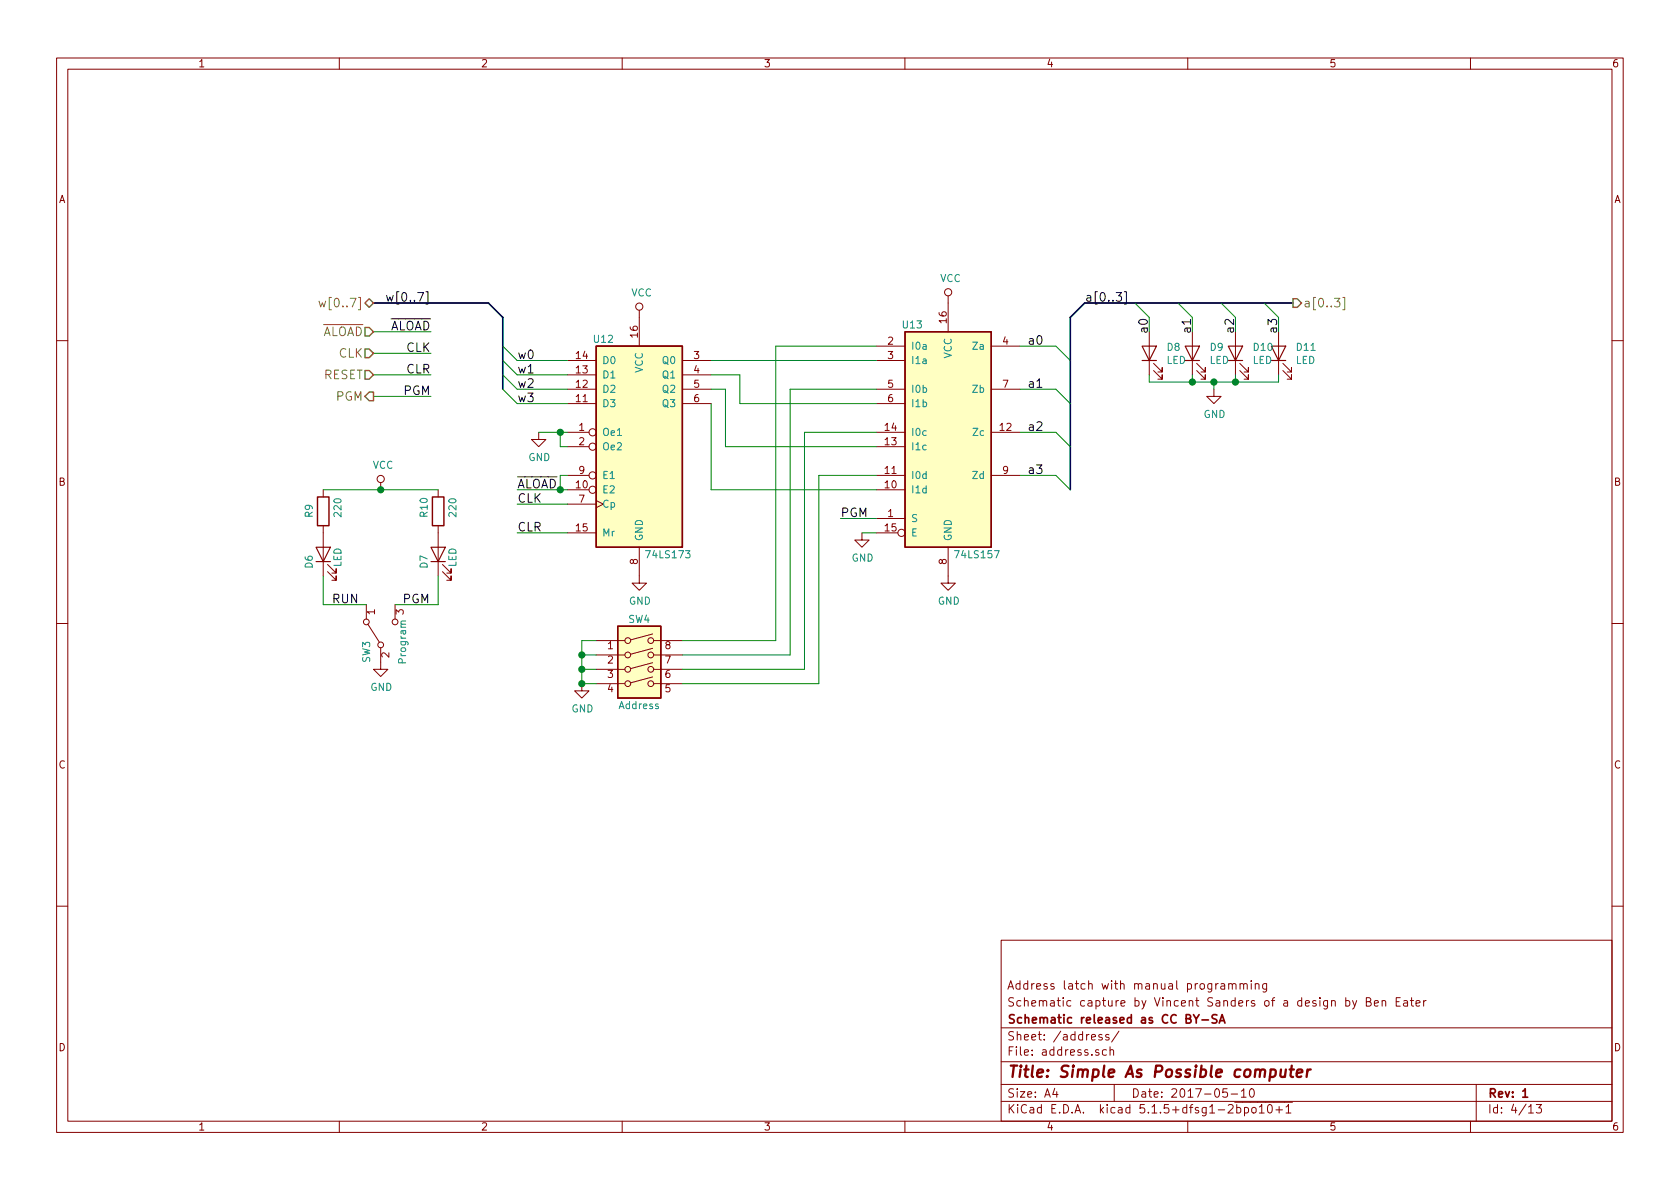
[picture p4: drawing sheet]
EESchema Schematic File Version 4
EELAYER 30 0
EELAYER END
$Descr A4 11693 8268
encoding utf-8
Sheet 4 13
Title "Simple As Possible computer"
Date "2017-05-10"
Rev "1"
Comp "Schematic released as CC BY-SA"
Comment1 "Schematic capture by Vincent Sanders of a design by Ben Eater"
Comment2 "Address latch with manual programming"
Comment3 ""
Comment4 ""
$EndDescr
Text HLabel 2600 2100 0    60   3State ~ 0
w[0..7]
Text Label 7150 2400 0    60   ~ 0
a0
Text Label 7150 2700 0    60   ~ 0
a1
Text Label 7150 3000 0    60   ~ 0
a2
Text Label 7150 3300 0    60   ~ 0
a3
Text Label 3600 3500 0    60   ~ 0
CLK
Text HLabel 2600 2450 0    60   Input ~ 0
CLK
Text Label 3000 2450 2    60   ~ 0
CLK
Text Label 3600 3400 0    60   ~ 0
~ALOAD
Text HLabel 2600 2300 0    60   Input ~ 0
~ALOAD
Text Label 3000 2300 2    60   ~ 0
~ALOAD
Text Label 3600 2500 0    60   ~ 0
w0
Text Label 3600 2600 0    60   ~ 0
w1
Text Label 3600 2700 0    60   ~ 0
w2
Text Label 3600 2800 0    60   ~ 0
w3
Text Label 3600 3700 0    60   ~ 0
CLR
Text Label 3000 2600 2    60   ~ 0
CLR
Entry Wire Line
	7350 2400 7450 2500
Entry Wire Line
	7350 2700 7450 2800
Entry Wire Line
	7350 3000 7450 3100
Entry Wire Line
	7350 3300 7450 3400
Text Label 7550 2100 0    60   ~ 0
a[0..3]
Text Label 3000 2100 2    60   ~ 0
w[0..7]
Text Label 8000 2200 3    60   ~ 0
a0
Text Label 8300 2200 3    60   ~ 0
a1
Text Label 8600 2200 3    60   ~ 0
a2
Text Label 8900 2200 3    60   ~ 0
a3
Entry Wire Line
	3500 2400 3600 2500
Entry Wire Line
	3500 2500 3600 2600
Entry Wire Line
	3500 2600 3600 2700
Entry Wire Line
	3500 2700 3600 2800
Text Label 5850 3600 0    60   ~ 0
PGM
Text HLabel 2600 2600 0    60   Input ~ 0
RESET
Entry Bus Bus
	3400 2100 3500 2200
Wire Wire Line
	7100 2400 7350 2400
Wire Wire Line
	7350 2700 7100 2700
Wire Wire Line
	7350 3000 7100 3000
Wire Wire Line
	7350 3300 7100 3300
Wire Wire Line
	4050 4750 4150 4750
Wire Wire Line
	4050 4650 4150 4650
Wire Wire Line
	4050 4450 4050 4550
Wire Wire Line
	4150 4550 4050 4550
Connection ~ 4050 4650
Wire Wire Line
	4150 4450 4050 4450
Connection ~ 4050 4550
Wire Wire Line
	6100 3700 6000 3700
Wire Wire Line
	3900 3400 3900 3300
Wire Wire Line
	3600 3400 3900 3400
Wire Wire Line
	3750 3000 3900 3000
Wire Wire Line
	3600 2500 3950 2500
Wire Wire Line
	3600 2600 3950 2600
Wire Wire Line
	3600 2700 3950 2700
Wire Wire Line
	3600 2800 3950 2800
Wire Wire Line
	8000 2600 8000 2650
Wire Wire Line
	8000 2650 8300 2650
Wire Wire Line
	8900 2650 8900 2600
Wire Wire Line
	8450 2700 8450 2650
Connection ~ 8450 2650
Wire Wire Line
	8300 2600 8300 2650
Connection ~ 8300 2650
Wire Wire Line
	8600 2600 8600 2650
Connection ~ 8600 2650
Wire Wire Line
	8000 2300 8000 2200
Wire Wire Line
	8300 2200 8300 2300
Wire Wire Line
	8600 2200 8600 2300
Wire Wire Line
	8900 2200 8900 2300
Wire Wire Line
	6100 3600 5850 3600
Wire Wire Line
	3600 3500 3950 3500
Wire Wire Line
	3600 3700 3950 3700
Wire Bus Line
	2600 2100 3400 2100
Wire Wire Line
	3950 3100 3900 3100
Wire Wire Line
	3900 3100 3900 3000
Connection ~ 3900 3000
Connection ~ 3900 3400
Wire Wire Line
	3900 3300 3950 3300
Wire Wire Line
	5050 2700 4950 2700
Wire Wire Line
	5150 2600 4950 2600
Wire Wire Line
	4050 4650 4050 4750
Wire Wire Line
	4050 4550 4050 4650
Wire Wire Line
	8450 2650 8600 2650
Wire Wire Line
	8300 2650 8450 2650
Wire Wire Line
	8600 2650 8900 2650
Wire Wire Line
	3900 3000 3950 3000
Wire Wire Line
	3900 3400 3950 3400
$Comp
L 74xx:74LS173 U12
U 1 1
P 4450 3100
F 0 "U12" H 4200 3850 50  0000 C CNN
F 1 "74LS173" H 4650 2350 50  0000 C CNN
F 2 "" H 4450 3100 50  0001 C CNN
F 3 "http://www.ti.com/lit/gpn/sn74LS173" H 4450 3100 50  0001 C CNN
	1    4450 3100
	1    0    0    -1  
$EndComp
$Comp
L power:GND #PWR038
U 1 1
P 4450 4000
F 0 "#PWR038" H 4450 3750 50  0001 C CNN
F 1 "GND" H 4455 3827 50  0000 C CNN
F 2 "" H 4450 4000 50  0001 C CNN
F 3 "" H 4450 4000 50  0001 C CNN
	1    4450 4000
	1    0    0    -1  
$EndComp
$Comp
L power:GND #PWR035
U 1 1
P 3750 3000
F 0 "#PWR035" H 3750 2750 50  0001 C CNN
F 1 "GND" H 3755 2827 50  0000 C CNN
F 2 "" H 3750 3000 50  0001 C CNN
F 3 "" H 3750 3000 50  0001 C CNN
	1    3750 3000
	1    0    0    -1  
$EndComp
$Comp
L 74xx:74LS157 U13
U 1 1
P 6600 3000
F 0 "U13" H 6350 3750 50  0000 C CNN
F 1 "74LS157" H 6800 2150 50  0000 C CNN
F 2 "" H 6600 3000 50  0001 C CNN
F 3 "http://www.ti.com/lit/gpn/sn74LS157" H 6600 3000 50  0001 C CNN
	1    6600 3000
	1    0    0    -1  
$EndComp
$Comp
L power:GND #PWR039
U 1 1
P 6000 3700
F 0 "#PWR039" H 6000 3450 50  0001 C CNN
F 1 "GND" H 6005 3527 50  0000 C CNN
F 2 "" H 6000 3700 50  0001 C CNN
F 3 "" H 6000 3700 50  0001 C CNN
	1    6000 3700
	1    0    0    -1  
$EndComp
$Comp
L power:GND #PWR041
U 1 1
P 6600 4000
F 0 "#PWR041" H 6600 3750 50  0001 C CNN
F 1 "GND" H 6605 3827 50  0000 C CNN
F 2 "" H 6600 4000 50  0001 C CNN
F 3 "" H 6600 4000 50  0001 C CNN
	1    6600 4000
	1    0    0    -1  
$EndComp
$Comp
L power:VCC #PWR037
U 1 1
P 4450 2200
F 0 "#PWR037" H 4450 2050 50  0001 C CNN
F 1 "VCC" H 4467 2373 50  0000 C CNN
F 2 "" H 4450 2200 50  0001 C CNN
F 3 "" H 4450 2200 50  0001 C CNN
	1    4450 2200
	1    0    0    -1  
$EndComp
$Comp
L power:VCC #PWR040
U 1 1
P 6600 2100
F 0 "#PWR040" H 6600 1950 50  0001 C CNN
F 1 "VCC" H 6617 2273 50  0000 C CNN
F 2 "" H 6600 2100 50  0001 C CNN
F 3 "" H 6600 2100 50  0001 C CNN
	1    6600 2100
	1    0    0    -1  
$EndComp
Wire Wire Line
	6100 3400 4950 3400
Wire Wire Line
	4950 2800 4950 3400
Wire Wire Line
	6100 3300 5700 3300
Wire Wire Line
	6100 3100 5050 3100
Wire Wire Line
	5050 2700 5050 3100
Wire Wire Line
	6100 2800 5150 2800
Wire Wire Line
	5150 2600 5150 2800
Wire Wire Line
	5600 3000 6100 3000
Wire Wire Line
	6100 2700 5500 2700
Wire Wire Line
	6100 2400 5400 2400
$Comp
L power:GND #PWR036
U 1 1
P 4050 4750
F 0 "#PWR036" H 4050 4500 50  0001 C CNN
F 1 "GND" H 4055 4577 50  0000 C CNN
F 2 "" H 4050 4750 50  0001 C CNN
F 3 "" H 4050 4750 50  0001 C CNN
	1    4050 4750
	1    0    0    -1  
$EndComp
Connection ~ 4050 4750
$Comp
L power:GND #PWR042
U 1 1
P 8450 2700
F 0 "#PWR042" H 8450 2450 50  0001 C CNN
F 1 "GND" H 8455 2527 50  0000 C CNN
F 2 "" H 8450 2700 50  0001 C CNN
F 3 "" H 8450 2700 50  0001 C CNN
	1    8450 2700
	1    0    0    -1  
$EndComp
$Comp
L Device:LED D8
U 1 1
P 8000 2450
F 0 "D8" V 8039 2333 50  0000 R CNN
F 1 "LED" V 7948 2333 50  0000 R CNN
F 2 "" H 8000 2450 50  0001 C CNN
F 3 "~" H 8000 2450 50  0001 C CNN
	1    8000 2450
	0    -1   -1   0   
$EndComp
$Comp
L Device:LED D9
U 1 1
P 8300 2450
F 0 "D9" V 8339 2333 50  0000 R CNN
F 1 "LED" V 8248 2333 50  0000 R CNN
F 2 "" H 8300 2450 50  0001 C CNN
F 3 "~" H 8300 2450 50  0001 C CNN
	1    8300 2450
	0    -1   -1   0   
$EndComp
$Comp
L Device:LED D10
U 1 1
P 8600 2450
F 0 "D10" V 8639 2333 50  0000 R CNN
F 1 "LED" V 8548 2333 50  0000 R CNN
F 2 "" H 8600 2450 50  0001 C CNN
F 3 "~" H 8600 2450 50  0001 C CNN
	1    8600 2450
	0    -1   -1   0   
$EndComp
$Comp
L Device:LED D11
U 1 1
P 8900 2450
F 0 "D11" V 8939 2333 50  0000 R CNN
F 1 "LED" V 8848 2333 50  0000 R CNN
F 2 "" H 8900 2450 50  0001 C CNN
F 3 "~" H 8900 2450 50  0001 C CNN
	1    8900 2450
	0    -1   -1   0   
$EndComp
$Comp
L Switch:SW_SPDT SW3
U 1 1
P 2650 4400
F 0 "SW3" H 2600 4500 50  0000 R CNN
F 1 "Program" H 2750 4250 50  0000 R CNN
F 2 "" H 2650 4400 50  0001 C CNN
F 3 "" H 2650 4400 50  0001 C CNN
	1    2650 4400
	0    -1   -1   0   
$EndComp
$Comp
L power:GND #PWR034
U 1 1
P 2650 4600
F 0 "#PWR034" H 2650 4350 50  0001 C CNN
F 1 "GND" H 2655 4427 50  0000 C CNN
F 2 "" H 2650 4600 50  0001 C CNN
F 3 "" H 2650 4600 50  0001 C CNN
	1    2650 4600
	1    0    0    -1  
$EndComp
$Comp
L Device:LED D6
U 1 1
P 2250 3850
F 0 "D6" H 2250 3950 50  0000 R CNN
F 1 "LED" H 2300 3750 50  0000 R CNN
F 2 "" H 2250 3850 50  0001 C CNN
F 3 "~" H 2250 3850 50  0001 C CNN
	1    2250 3850
	0    -1   -1   0   
$EndComp
Text Label 2500 4200 2    60   ~ 0
RUN
Text Label 2800 4200 0    60   ~ 0
PGM
$Comp
L Device:LED D7
U 1 1
P 3050 3850
F 0 "D7" H 3050 3950 50  0000 R CNN
F 1 "LED" H 3100 3750 50  0000 R CNN
F 2 "" H 3050 3850 50  0001 C CNN
F 3 "~" H 3050 3850 50  0001 C CNN
	1    3050 3850
	0    -1   -1   0   
$EndComp
Wire Wire Line
	2250 4000 2250 4200
Wire Wire Line
	3050 4000 3050 4200
$Comp
L Device:R R9
U 1 1
P 2250 3550
F 0 "R9" V 2150 3500 50  0000 L CNN
F 1 "220" V 2350 3500 50  0000 L CNN
F 2 "" V 2180 3550 50  0001 C CNN
F 3 "~" H 2250 3550 50  0001 C CNN
	1    2250 3550
	1    0    0    -1  
$EndComp
$Comp
L Device:R R10
U 1 1
P 3050 3550
F 0 "R10" V 2950 3500 50  0000 L CNN
F 1 "220" V 3150 3500 50  0000 L CNN
F 2 "" V 2980 3550 50  0001 C CNN
F 3 "~" H 3050 3550 50  0001 C CNN
	1    3050 3550
	1    0    0    -1  
$EndComp
$Comp
L power:VCC #PWR033
U 1 1
P 2650 3400
F 0 "#PWR033" H 2650 3250 50  0001 C CNN
F 1 "VCC" H 2667 3573 50  0000 C CNN
F 2 "" H 2650 3400 50  0001 C CNN
F 3 "" H 2650 3400 50  0001 C CNN
	1    2650 3400
	1    0    0    -1  
$EndComp
Text HLabel 9000 2100 2    60   Output ~ 0
a[0..3]
Text HLabel 2600 2750 0    60   Output ~ 0
PGM
Wire Wire Line
	2250 4200 2550 4200
Wire Wire Line
	2750 4200 3050 4200
Wire Wire Line
	2250 3400 2650 3400
Connection ~ 2650 3400
Wire Wire Line
	2650 3400 3050 3400
$Comp
L Switch:SW_DIP_x04 SW4
U 1 1
P 4450 4650
F 0 "SW4" H 4450 5000 50  0000 C CNN
F 1 "Address" H 4450 4400 50  0000 C CNN
F 2 "" H 4450 4650 50  0001 C CNN
F 3 "" H 4450 4650 50  0001 C CNN
	1    4450 4650
	1    0    0    -1  
$EndComp
Wire Wire Line
	2600 2300 3000 2300
Wire Wire Line
	2600 2450 3000 2450
Wire Wire Line
	2600 2600 3000 2600
Wire Wire Line
	4750 4450 5400 4450
Wire Wire Line
	5400 2400 5400 4450
Wire Wire Line
	4750 4550 5500 4550
Wire Wire Line
	5500 2700 5500 4550
Wire Wire Line
	4750 4650 5600 4650
Wire Wire Line
	5600 3000 5600 4650
Wire Wire Line
	4750 4750 5700 4750
Wire Wire Line
	5700 3300 5700 4750
Wire Wire Line
	3000 2750 2600 2750
Text Label 3000 2750 2    60   ~ 0
PGM
Entry Bus Bus
	7450 2200 7550 2100
Entry Wire Line
	7900 2100 8000 2200
Entry Wire Line
	8200 2100 8300 2200
Entry Wire Line
	8500 2100 8600 2200
Entry Wire Line
	8800 2100 8900 2200
Wire Wire Line
	4950 2500 6100 2500
Wire Bus Line
	7550 2100 9000 2100
Wire Bus Line
	3500 2200 3500 2700
Wire Bus Line
	7450 2200 7450 3400
$EndSCHEMATC
